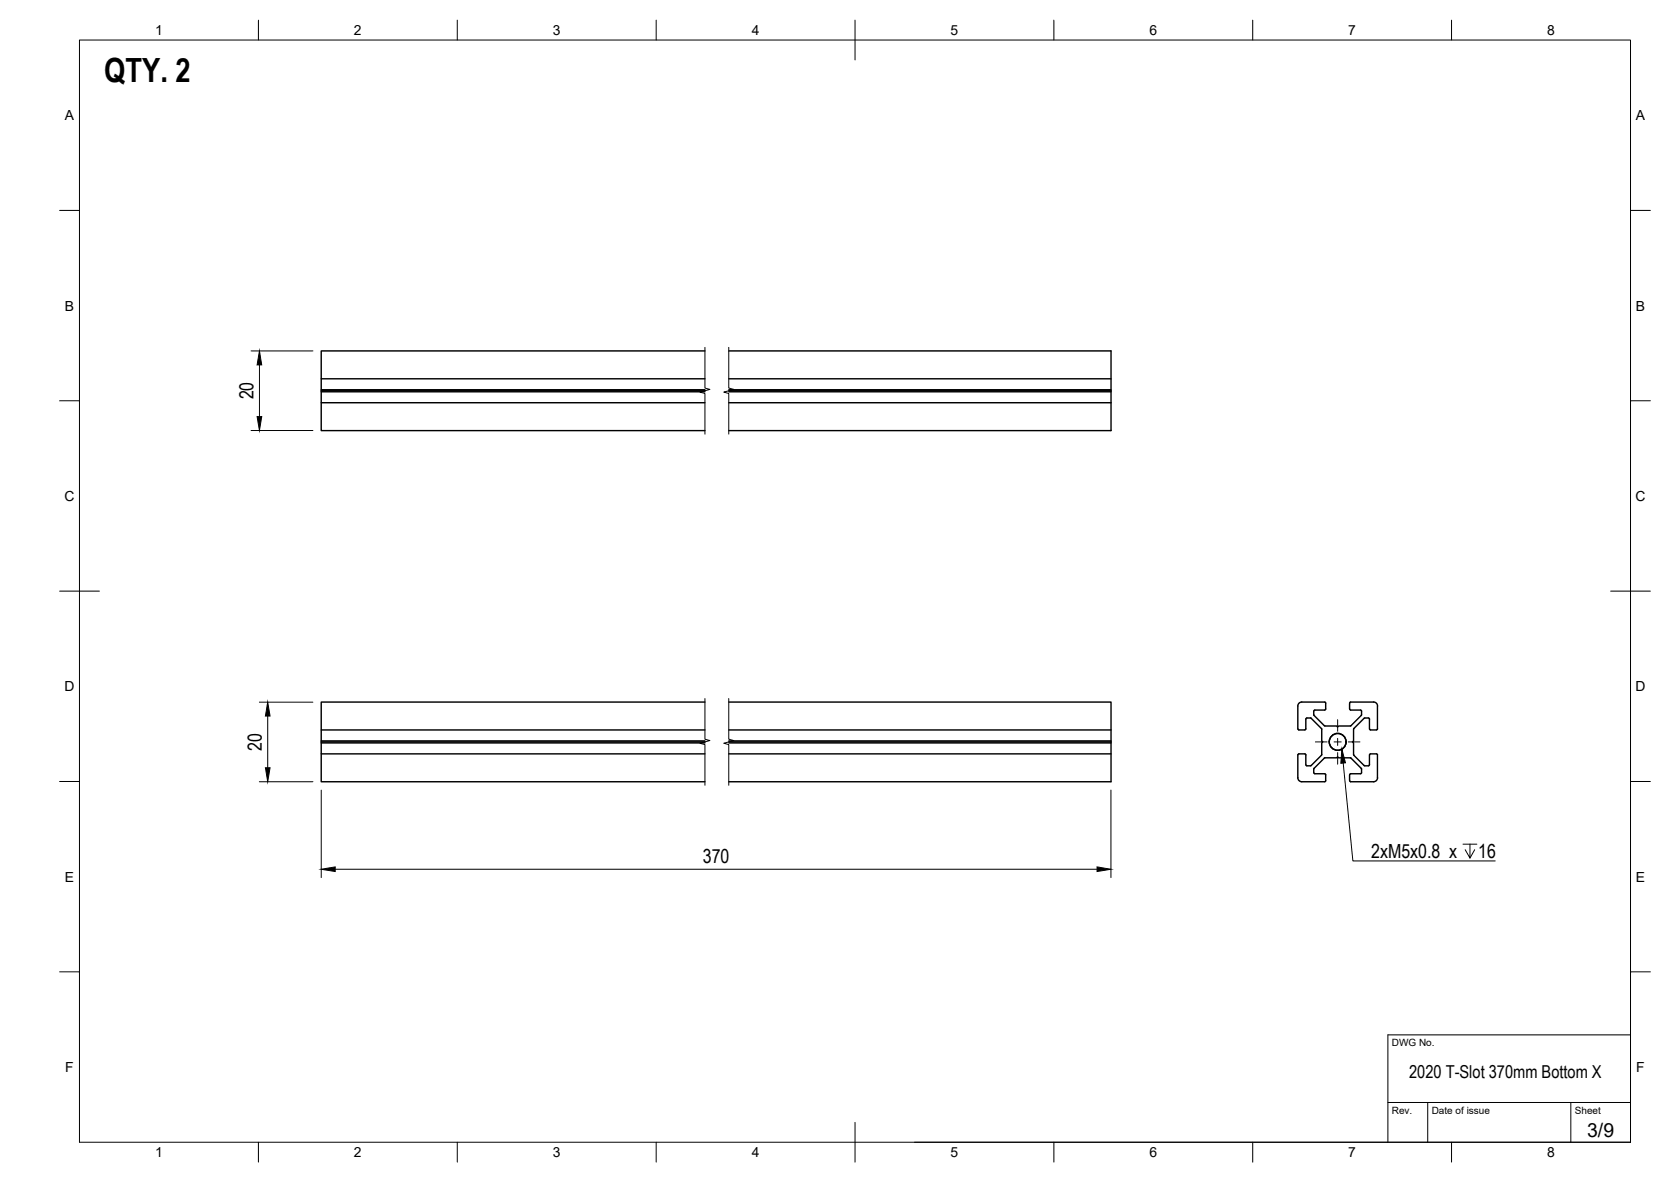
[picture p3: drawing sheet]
<svg xmlns="http://www.w3.org/2000/svg" width="420mm" height="297mm" viewBox="0 0 420 297" stroke-linecap="round" stroke-linejoin="round" font-family="sans-serif">
<!-- layer: Visible -->
<g fill="none" stroke="#000" stroke-width=".36">
<path d="M80.8 95.2v2.7h96.4M80.8 97.9v.3h96.4M80.8 98.2v.3h96.4M80.8 98.5v2.7h96.4M177.2 88.2h-96.4v7h96.4M183.3 88.2h96.1v20h-96.1M183.3 97.9h96.1M183.3 98.2h96.1M183.3 98.5h96.1M183.3 95.2h96.1M80.8 101.2v7h96.4M183.3 101.2h96.1"/>
<path d="M177.2 176.4h-96.4v7h96.4M183.3 176.4h96.1v20.1h-96.1M326.3 177.4v5.8M327.3 176.4h5.8l.2 .3v1.5M327.3 176.4a1.01 1.01 0 0 0-1 1M330.3 179.6l2.8 2.8h3l.2 .3 .3-.3h2.9M333.1 178.4l-2.7 .1-.1 1.1M333.3 178.2l-.2 .2M339.3 176.7v1.5M339.4 178.2l.2 .2M339.6 178.4l2.7 .1v1.1M339.6 176.4h5.8"/>
<path d="M339.6 176.4l-.2 .3M342.3 179.6l-2.8 2.8M345.4 176.4a1.01 1.01 0 0 1 1 1M346.4 177.4l-.1 5.9h-1.9l-.1-2.8h-1.3M80.8 183.4v2.8h96.4M80.8 186.2v.2h96.4M80.8 186.4v.3h96.4M80.8 186.7v2.7h96.4M80.8 189.4v7.1h96.4M183.3 183.4h96.1M183.3 186.2h96.1M183.3 186.4h96.1"/>
<path d="M183.3 186.7h96.1M183.3 189.4h96.1M326.3 189.7v5.7a1.01 1.01 0 0 0 1 1.1l6-.1v-1.9l-2.7-.1-.3-.2 .1-1.1 2.7-2.6 3-.1 .2-.2 .3 .2h2.9M326.3 183.2l.3 .2M326.6 189.4l1.7 .1v2.7M326.6 189.4l-.3 .3M328.3 180.7v2.6l-1.7 .1M328.4 192.2l.2 .2M328.6 192.5h.9M329.7 180.5l2.6 2.6v3.1l.3 .2-.3 .3v3.1M329.7 180.5l-1.1-.1-.2 .3M332.3 189.8l-2.8 2.6"/>
<path d="M339.3 194.7v1.5M339.4 196.2l.2 .2M339.5 190.4l2.8 2.9v1.1h-2.7M339.6 194.4l-.2 .3M340.3 183.2v3l-.2 .2 .2 .3v2.9M340.4 189.6v.2M340.4 189.8l2.8 2.6M343 180.5l-2.6 2.7M343.2 192.5h.9M344.3 192.2l-.2 .2M344.3 192.2l.1-2.7h1.9l.1 6a.97 .97 0 0 1-1 1h-5.8"/>
<circle cx="336.3" cy="186.4" r="2.11"/>
<circle cx="336.3" cy="186.4" r="2.13"/>
</g>
<!-- layer: BORDER -->
<g fill="none" stroke="#000" stroke-width=".25">
<path d="M20 10.1h390v276.9h-390zM65 5.1v5M115 5.1v5M165 5.1v5M215 5.1v10M265 5.1v5M315 5.1v5M365 5.1v5M15 52.9h5M410 52.9h5M15 100.7h5M410 100.7h5"/>
<path d="M15 148.6h10M405 148.6h10M15 196.4h5M410 196.4h5M15 244.2h5M410 244.2h5M65 287v5M115 287v5M165 287v5M215 282.1v9.9M265 287v5M315 287v5"/>
<path d="M365 287v5"/>
</g>
<!-- layer: Break Lines -->
<path d="M177.2 87.3v10.2l1.3 .4-2.5 .6 1.2 .4v10.2M183.2 87.3v10.2l1.3 .4-2.5 .6 1.2 .4v10.2M177.2 175.5v10.3l1.3 .3-2.5 .7 1.2 .3v10.2M183.2 175.5v10.3l1.3 .3-2.5 .7 1.2 .3v10.2" fill="none" stroke="#000" stroke-width=".25"/>
<!-- layer: TITLEBLOCK -->
<path d="M410 240.1v46.9h-180M349 277.1h61M359 277.1v9.9M395 277.1v9.9M410 260.1h-61v26.9" fill="none" stroke="#000" stroke-width=".25"/>
<!-- layer: FD_Dimensions -->
<path d="M63.1 88.2h15.6M65.2 91.7v13M63.1 108.2h15.6M65.2 176.5h13.5M67.3 179.9v13M65.2 196.5h13.5M80.8 198.6v21.9M279.3 198.6v21.9M84.3 218.4h191.5" fill="none" stroke="#000" stroke-width=".25"/>
<path d="M65.2 88.2l.6 3.5h-1.2zM64.6 104.7h1.2l-.6 3.5zM67.3 176.5l.6 3.4h-1.2zM66.7 192.9h1.2l-.6 3.6zM80.8 218.4l3.5-.5v1.1zM275.8 217.9l3.5 .5-3.5 .6z" fill="#000" stroke="#000" stroke-width=".25"/>
<!-- layer: Hole Notes -->
<path d="M337.7 191.8l2.5 24.6h35.8M367.9 212.1h3.4M369.6 212.1v3.5l-1.2-2.1M370.8 213.5l-1.2 2.1" fill="none" stroke="#000" stroke-width=".25"/>
<path d="M337.4 188.3l.9 3.4-1.2 .1z" fill="#000" stroke="#000" stroke-width=".25"/>
<!-- layer: Smart Centers -->
<path d="M330.8 186.4h2.9M335.4 186.4h1.8M336.3 180.9v2.9M336.3 185.6v1.7M336.3 189.1v3M339 186.4h2.9" fill="none" stroke="#000" stroke-width=".25"/>
<text font-size="8.4" x="26.2" y="20.5">QTY. 2</text>
<g font-size="4.9">
<text x="63.8" y="100.4" transform="rotate(-90 63.8 100.4)">20</text>
<text x="65.8" y="188.6" transform="rotate(-90 65.8 188.6)">20</text>
<text x="344.8" y="215.6">2xM5x0.8 x</text>
<text x="371.7" y="215.6">16</text>
<text x="176.7" y="217">370</text>
<text x="399.1" y="285.7">3/9</text>
</g>
<text font-size="4.5" x="354.3" y="271">2020 T-Slot 370mm Bottom X</text>
<g font-size="3.5">
<text x="39" y="8.8">1</text>
<text x="89" y="8.8">2</text>
<text x="139" y="8.8">3</text>
<text x="189" y="8.8">4</text>
<text x="239" y="8.8">5</text>
<text x="289" y="8.8">6</text>
<text x="339" y="8.8">7</text>
<text x="389" y="8.8">8</text>
<text x="16.3" y="30.2">A</text>
<text x="411.3" y="30.2">A</text>
<text x="16.3" y="78">B</text>
<text x="411.3" y="78">B</text>
<text x="16.2" y="125.9">C</text>
<text x="411.2" y="125.9">C</text>
<text x="16.2" y="173.7">D</text>
<text x="411.2" y="173.7">D</text>
<text x="16.3" y="221.6">E</text>
<text x="411.3" y="221.6">E</text>
<text x="16.4" y="269.4">F</text>
<text x="411.4" y="269.4">F</text>
<text x="39" y="290.8">1</text>
<text x="89" y="290.8">2</text>
<text x="139" y="290.8">3</text>
<text x="189" y="290.8">4</text>
<text x="239" y="290.8">5</text>
<text x="289" y="290.8">6</text>
<text x="339" y="290.8">7</text>
<text x="389" y="290.8">8</text>
</g>
<g font-size="2.5">
<text x="350" y="262.9">DWG No.</text>
<text x="350" y="279.9">Rev.</text>
<text x="360" y="279.9">Date of issue</text>
<text x="396" y="279.9">Sheet</text>
</g>
</svg>
